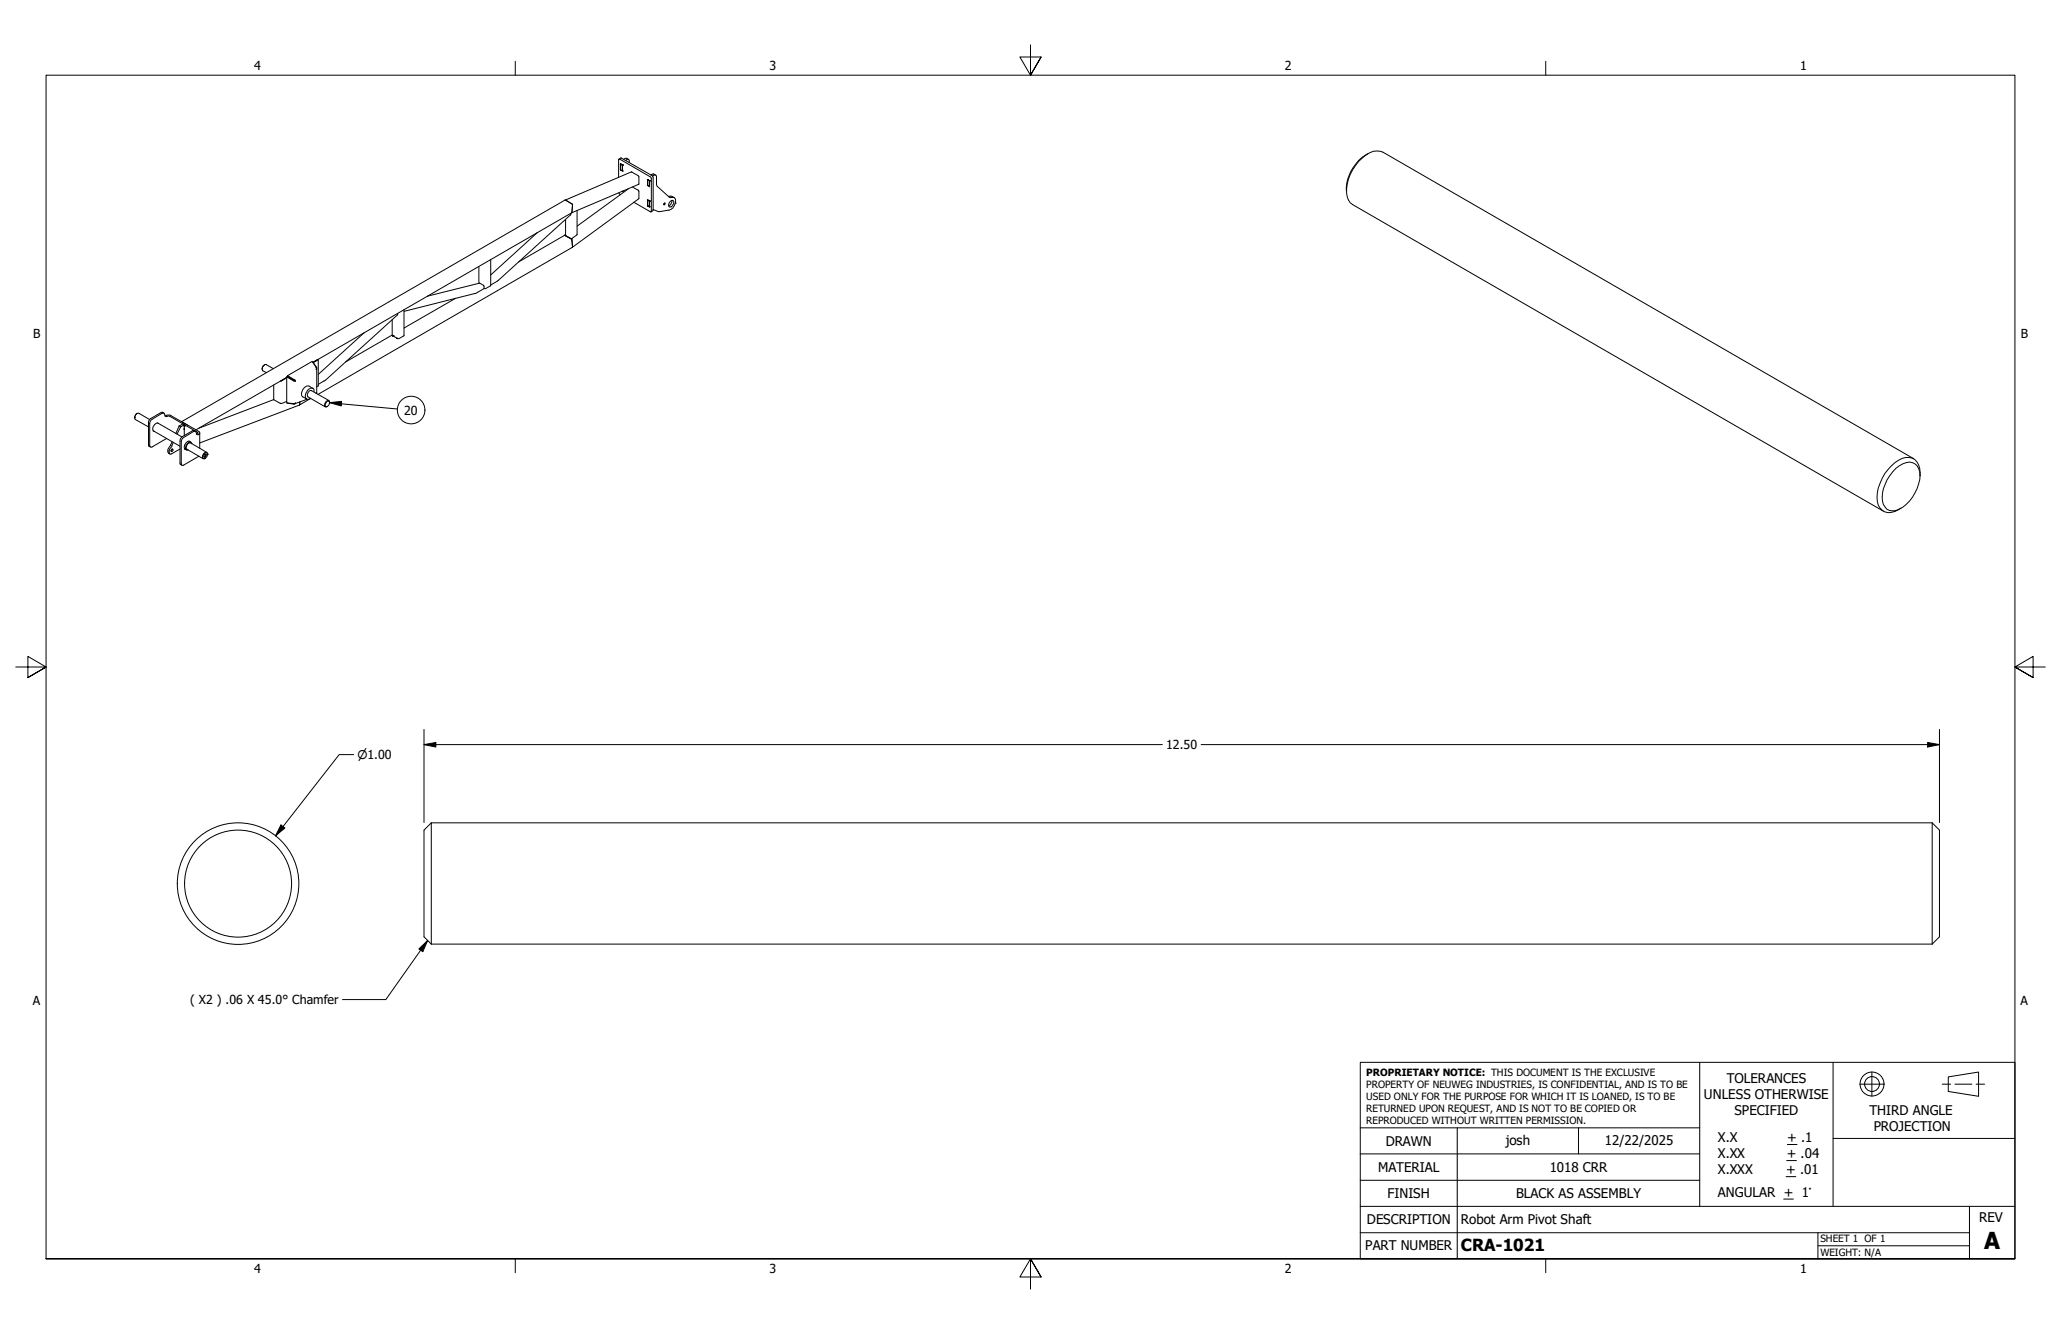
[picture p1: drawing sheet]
<svg xmlns="http://www.w3.org/2000/svg" width="432mm" height="279mm" viewBox="0 0 432 279" stroke-linecap="round" stroke-linejoin="round" font-family="sans-serif">
<!-- layer: Visible (ANSI) -->
<g fill="none" stroke="#000" stroke-width=".21">
<path d="M129.6 37.1l.1-3.8 6.7 3.8 .1 7.2-.2 .1-3.5-2M129.7 33.3l.5-.2 6.6 3.9v7.1l-.4 .3M130 35.5v.1M130 34.4v1.2M130 35.6h.1M130 34.4h.1M130 35.6l.4 .2M130 34.4l.4 .2M130 34.4l.4 .1M130.4 34.5h.1M130.4 35.8h.1M130.4 34.5v.1"/>
<path d="M130.4 34.6v1.2M130.4 34.6h.1M130.7 33.3l.6-.2 .4 .3M131.1 33.6l.2-.1a.3 .3 0 0 1 .4-.1 .3 .3 0 0 1 .1 .3v.3M131.6 39.6l-10.7 7.8M132.5 39.2l1.3 .7v1.8l-13.9 10.1M135.7 37.6h.1M135.6 38.8h.1M135.6 38.8l.1 .1M135.7 37.7l.4 .1zM135.7 38.9l.4 .2M135.7 38.9h.1"/>
<path d="M135.7 38.8l.4 .3M135.7 37.6v1.2M136.1 37.9h.1M136.1 39.1h.1M136.1 37.8h.1M136.1 37.8v.1M136.1 37.8v1.3M136.1 37.9v1.2M136.3 36.6l.5-.2 .6 .3M136.7 36.9l.3-.2a.34 .34 0 0 1 .4 0 .34 .34 0 0 1 .1 .3v1.7l.2 .3 2.6 2.4 .5-.1a.77 .77 0 0 1 .7 1.2l-.5 1-.7 .5-2.4 .3-1.1-.4M286.6 32.2a8.9 8.9 0 0 0-4.5 7.8M100.3 55.8v3.5"/>
<path d="M102.8 54.4v5.4l-1.1 .7h-.3M112.6 48.7l-9.8 8.9M118.3 49.3l1.5 .9 .1 1.6M118.3 49.3l-9.7 5.6M118.4 41.9l13.9-5.9 1.4 .8 .2 .2-.1 1.6-14 6M118.5 49.1l-.2 .2M119.6 44.7v.3l-15.2 13.7-1.6 1M119.8 44.6l.1-1.9-1.5-.8-80.4 46.4M119.8 44.6l-54.2 31.3 .9-.6M119.9 51.8l-53.3 30.8M120.9 44.1v5l-1.1 .9h-.2l-1.1-.7v-3.3M129.7 40.4l.3 .4"/>
<path d="M130.4 40.1h.1M135.6 43.1h.1M135.7 43.1h.1M135.7 41.9v1.2M135.7 41.9h.1M135.7 41.9l.4 .2M135.7 43.1l.4 .2M136.1 42.2h.1M136.1 43.3h.1M136.1 42.1h.1M136.1 42.1v.1M136.1 42.2v1.1"/>
<path d="M140.1 41.1h.6l.5 .3M140.3 42.3a.46 .46 0 0 1 .7-.3 .46 .46 0 0 1 0 .8l-.2 .3a.44 .44 0 0 1-.6 .2 .44 .44 0 0 1-.1-.7zM140.8 42l-.3 .8-.4 .3M141.5 42.5h.1M55.4 76.4l-.3 .3-.2 .6M57.3 77.2l-1.5-.8a.83 .83 0 0 0-.8 .4 .83 .83 0 0 0 .1 .9l.7 .3M58.9 79.8l1.2-.7-19.1 10.9M60.1 79.1l-1.4 .7M60.1 78.9h.1l1.3 .7v.2M60.1 78.9v5.5l1.4 .1 .4-.1-.3 .2M60.1 78.9l1.4 .9M60.3 78.7l-.1 .1 1.4 .8v-.1"/>
<path d="M60.3 78.7l1.3 .8M60.3 78.9h.1M60.7 79.1h.1M61.4 79.5h.1M61.5 79.8h.4M61.5 79.6l.3 .2M61.6 79.6l.2 .2M61.6 79.5l.3 .3M61.8 79.8h.1M65.5 75.8l.7 1.2M66.3 76.9l.1 .4h-.2v-.4l-.8-1.2-5.1 3M66.4 77.1l-.1 5.3"/>
<path d="M66.6 75.2l-.9 .7M66.7 75.3v5.5l-.3 .2M76.3 69.7l-9.6 8.7M82.2 66.9v3.3l.2 .2M82.2 70.2l-9.8 5.6M82.4 70.4h.1M82.4 70.4l.7 .5M83.1 70.9h.1M83.2 70.9h.1M83.3 65.7l-.1 .3-15 13.6-1.5 .9M84.6 64.8v5.5l-1 .6h-.4M89.5 62l11-2.7 .9 .6v.6l-1.8 1-15 3.7"/>
<path d="M95.4 62.5l-10.8 6.2M28.2 87.5h.1M28.8 86.6l-.4 .2-.2 .7M31.4 87.9l-2.3-1.3a.89 .89 0 0 0-.7 1.3l2.7 1.5M32.1 90.2l5.6 3.3M33 88.6l5.1 2.9M33.2 88.7a.74 .74 0 0 0-1.1 .6l-.1 .7 .3 .4M34.4 86.6l-.6-.2-2.3 1.3-.3 .4-.1 5.3 .4 .2M34.5 87.1l.5-.2h.6l6.1 3.5a.38 .38 0 0 1-.1 .6 .38 .38 0 0 1-.5-.4 .32 .32 0 0 0-.2-.3 .32 .32 0 0 0-.3 .1l-2.3 1.4-.3 .5v4.8a.32 .32 0 0 0 .1 .3 .32 .32 0 0 0 .4 0l3.2-1.8M35.9 94.2l.1-.1a.23 .23 0 0 1 .3 .2 .23 .23 0 0 1-.3 .3l-.2-.1zM36 94.1l-.2 .3M36.1 92.5l-.3 .7a1.45 1.45 0 0 0-.5 1.7l.3 .2"/>
<path d="M36.3 92.6l-.3 .9a1.31 1.31 0 0 0-.4 1.6l2.1-1.1M37.5 89.2l-.7 1.6M37.5 89.2l.3 .2M37.8 89.4l-.7 1.5M38.1 88.3l1.3 .8M38.5 89.9h.1M38.6 89.3h.1M38.6 89.8v.1M38.6 89.2v.1M38.6 89.9h.1M38.6 89.2v-.2l-.8 .4M38.6 89.2h.1"/>
<path d="M38.6 89.3v.5M38.6 89.9v1.3M38.6 89l-.2-.2-.9 .4M38.7 89.2h.1M38.7 94l.4 .2M39.6 92.4l.4 .2M39.8 92.5a.74 .74 0 0 0-1.1 .6l-.1 .8 .3 .3M40.2 93a.5 .5 0 0 0-.5-.4 .5 .5 0 0 0-.5 .3l-.3 .8a.42 .42 0 0 0 .1 .5 .42 .42 0 0 0 .4 0M41 90.4l-.6-.2-2.3 1.3-.3 .4-.1 5.3 .4 .3M41.1 90.9a.27 .27 0 0 0 .3-.1 .27 .27 0 0 0 .1-.2l-5.9-3.4h-.5a.41 .41 0 0 1-.5-.1 .41 .41 0 0 1-.1-.4l-.3-.2-.2 .1-2.3 1.3-.3 .6v4.8a.32 .32 0 0 0 .1 .3 .32 .32 0 0 0 .4 0l3-1.8M41.8 90.7v3.2M42.8 95.2l.1-.1a.27 .27 0 0 1 .4 .2 .27 .27 0 0 1-.2 .3 .22 .22 0 0 1-.3 .1 .22 .22 0 0 1 0-.3z"/>
<path d="M42.9 94.9l.1-.1a.4 .4 0 0 1 .5 .2 .4 .4 0 0 1-.1 .4l-.1 .3a.45 .45 0 0 1-.7 .3 .45 .45 0 0 1 0-.8zM42.9 95.1a.25 .25 0 0 1 .2 .4 .25 .25 0 0 1-.4 .1M43.3 94.7l-3.4-1.9a.89 .89 0 0 0-.7 1.3l3.3 2M43.5 95.1a.48 .48 0 0 0-.5-.4 .48 .48 0 0 0-.5 .5l-.1 .5a.34 .34 0 0 0 .2 .4 .34 .34 0 0 0 .4-.1M43.5 95.1h.1M57.3 80.6v3.1l1.5 .8 1.3-.4M57.3 83.7l-15.6 6M60.2 84.4l1.4 .2v-.1M62.7 84.8l-20.9 8M62.8 84.2l-.1 .6M64.3 83.6l-2.6 1M65.1 83.4l-2.4 1.4"/>
<path d="M65.2 81.8l3.7 2.1M65.3 81.9a.8 .8 0 0 0-.9 1l.1 .2 3.6 2.1M65.5 81.3l-.7-.4a1.53 1.53 0 0 0-1.6 1.8l.2 .4 .9 .5-.2 .1 .1-.1M65.8 82.1a.6 .6 0 0 0-.2-.8 .6 .6 0 0 0-.8 .2 1.43 1.43 0 0 0-.5 2.1l.7-.2M68.5 84.1a.36 .36 0 0 1 .5 0 .36 .36 0 0 1 0 .5l-.1 .2a.41 .41 0 0 1-.6 .4 .41 .41 0 0 1 0-.7zM69 84.3a.38 .38 0 0 0-.3-.4 .38 .38 0 0 0-.4 .3l-.3 .6a.36 .36 0 0 0 .2 .4 .36 .36 0 0 0 .4 0M397.2 98.1a3.4 3.4 0 0 1 4-.9 3.6 3.6 0 0 1 .8 4.2 8 8 0 0 1-4.8 5.5 2.14 2.14 0 0 1-2.8-1.9 8.8 8.8 0 0 1 2.8-6.9zM400.9 96.1l-111.1-64.2a3.7 3.7 0 0 0-4.4 1.2 9 9 0 0 0-3.1 8.1l.6 1.3 .5 .4 111.2 64.2M402.3 99.6a3.5 3.5 0 0 0-1.7-3.7 4.3 4.3 0 0 0-4.4 1.7 9.6 9.6 0 0 0-2.9 7.4 2.57 2.57 0 0 0 3.7 2.1l1.3-.7M90.4 172.3v25.4M90.4 172.3l-1.6 1.6v22.3l1.6 1.5M90.4 172.3h314.4"/>
<path d="M404.8 172.3v25.4M404.8 172.3l1.5 1.6v22.3l-1.5 1.5M90.4 197.7h314.4"/>
<circle cx="139.2" cy="42.7" r=".17"/>
<circle cx="49.9" cy="185.1" r="11.2"/>
<circle cx="49.9" cy="185.1" r="12.7"/>
</g>
<!-- layer: Border (ANSI) -->
<path d="M107.9 12.8v2.9M215.9 9.4v6.3l-2.2-3.8h4.4l-2.2 3.8 2.2-3.8M323.8 12.8v2.9M3.3 139.7h6.4l-3.9-2.2v4.4l3.9-2.2-3.9 2.2M428.5 139.7h-6.4l3.9-2.2v4.4l-3.9-2.2 3.9 2.2M9.7 263.7v-248h412.4v248h-412.4h412.4M107.9 263.7v2.9M218.1 267.5l-2.2-3.8 2.2 3.8h-4.4l2.2-3.8v6.3M323.8 263.7v2.9" fill="none" stroke="#000" stroke-width=".21"/>
<!-- layer: Title (ANSI) -->
<g fill="none" stroke="#000" stroke-width=".21">
<path d="M285 222.5h137.1v41.2h-137.1zM285 236.2h71.1M305.3 236.2v27.5M330.7 236.2v5.5M356.1 222.5v30.2M374.5 239.7h2M384 222.5v15.9M389.6 227.1h5.1M392.2 224.5v5.1M406.9 227.1h1.8M408.2 225.6l6.3-1.1v5.1l-6.3-1zM409.6 227.1h3.5"/>
<path d="M414 227.1h1.8M422.1 238.4h-38.1v14.3M285 258.2h127.6M285 252.7h137.1M285 247.2h71.1M285 241.7h71.1M373.7 251.1h2M374.2 246.4h2M374.3 243.1h2.1M380.9 258.2v5.5M412.6 252.7v11M380.9 260.9h31.7"/>
<circle cx="392.2" cy="227" r="2.51"/>
<circle cx="392.2" cy="227" r="1.56"/>
</g>
<!-- layer: Symbol (ANSI) -->
<g fill="none" stroke="#000" stroke-width=".21">
<path d="M69 84.3l2.6-.2-.1 .9zM69 84.3l14.2 1.4M87.8 198.8l1.8-1.8-1 2.3zM89.6 197l-8.8 12.4h-9"/>
<circle cx="86.1" cy="85.9" r="2.89"/>
</g>
<path d="M69 84.3l2.6-.2-.1 .9zM87.8 198.8l1.8-1.8-1 2.3z" fill="#000"/>
<!-- layer: Dimension (ANSI) -->
<path d="M74.1 158.1h-3l-13.4 17M88.8 156l2.5-.5v1zM88.8 156h154.7M88.8 152.8v19.5M251.7 156h154.6M403.9 155.5l2.4 .5-2.4 .5zM406.3 152.8v19.5M58.9 172.8l.8 .6-2 1.7z" fill="none" stroke="#000" stroke-width=".21"/>
<path d="M88.8 156l2.5-.5v1zM403.9 155.5l2.4 .5-2.4 .5zM58.9 172.8l.8 .6-2 1.7z" fill="#000"/>
<text font-size="4.9" x="415.7" y="261.6">A</text>
<text font-size="3.5" x="306.1" y="262">CRA-1021</text>
<g font-size="2.8">
<text x="361.8" y="226.9">TOLERANCES</text>
<text x="357" y="230.3">UNLESS OTHERWISE</text>
<text x="363.4" y="233.6">SPECIFIED</text>
<text x="391.7" y="233.5">THIRD ANGLE</text>
<text x="290.3" y="240">DRAWN</text>
<text x="315.5" y="239.7">josh</text>
<text x="336.2" y="239.8">12/22/2025</text>
<text x="359.9" y="239.3">X.X</text>
<text x="374.5" y="239.3">+ .1</text>
<text x="392.6" y="236.8">PROJECTION</text>
<text x="288.7" y="245.5">MATERIAL</text>
<text x="324.7" y="245.5">1018 CRR</text>
<text x="359.9" y="242.6">X.XX</text>
<text x="359.9" y="245.9">X.XXX</text>
<text x="374.2" y="245.9">+ .01</text>
<text x="374.3" y="242.6">+ .04</text>
<text x="290.7" y="251">FINISH</text>
<text x="317.6" y="251">BLACK AS ASSEMBLY</text>
<text x="359.9" y="250.7">ANGULAR + 1°</text>
<text x="286.4" y="256.4">DESCRIPTION</text>
<text x="306.1" y="256.3">Robot Arm Pivot Shaft</text>
<text x="414.7" y="256">REV</text>
<text x="286" y="261.9">PART NUMBER</text>
</g>
<g font-size="2.6">
<text x="53.3" y="14.7">4</text>
<text x="161.2" y="14.7">3</text>
<text x="269.2" y="14.7">2</text>
<text x="377.1" y="14.7">1</text>
<text x="6.9" y="70.8">B</text>
<text x="423.4" y="70.8">B</text>
<text x="84.7" y="86.9">20</text>
<text x="244.3" y="156.9">12.50</text>
<text x="6.9" y="210.5">A</text>
<text x="39.8" y="210.3">( X2 ) .06 X 45.0° Chamfer</text>
<text x="423.3" y="210.5">A</text>
<text x="53.3" y="266.6">4</text>
<text x="161.2" y="266.6">3</text>
<text x="269.2" y="266.6">2</text>
<text x="377.1" y="266.6">1</text>
</g>
<text font-size="2.5" x="74.9" y="159">⌀1.00</text>
<g font-size="2.1">
<text x="286.3" y="225.4">PROPRIETARY NOTICE: THIS DOCUMENT IS THE EXCLUSIVE</text>
<text x="286.3" y="227.8">PROPERTY OF NEUWEG INDUSTRIES, IS CONFIDENTIAL, AND IS TO BE</text>
<text x="286.3" y="230.4">USED ONLY FOR THE PURPOSE FOR WHICH IT IS LOANED, IS TO BE</text>
<text x="286.3" y="232.9">RETURNED UPON REQUEST, AND IS NOT TO BE COPIED OR</text>
<text x="286.3" y="235.4">REPRODUCED WITHOUT WRITTEN PERMISSION.</text>
<text x="381.4" y="260.2">SHEET 1 OF 1</text>
<text x="381.4" y="263">WEIGHT: N/A</text>
</g>
</svg>
